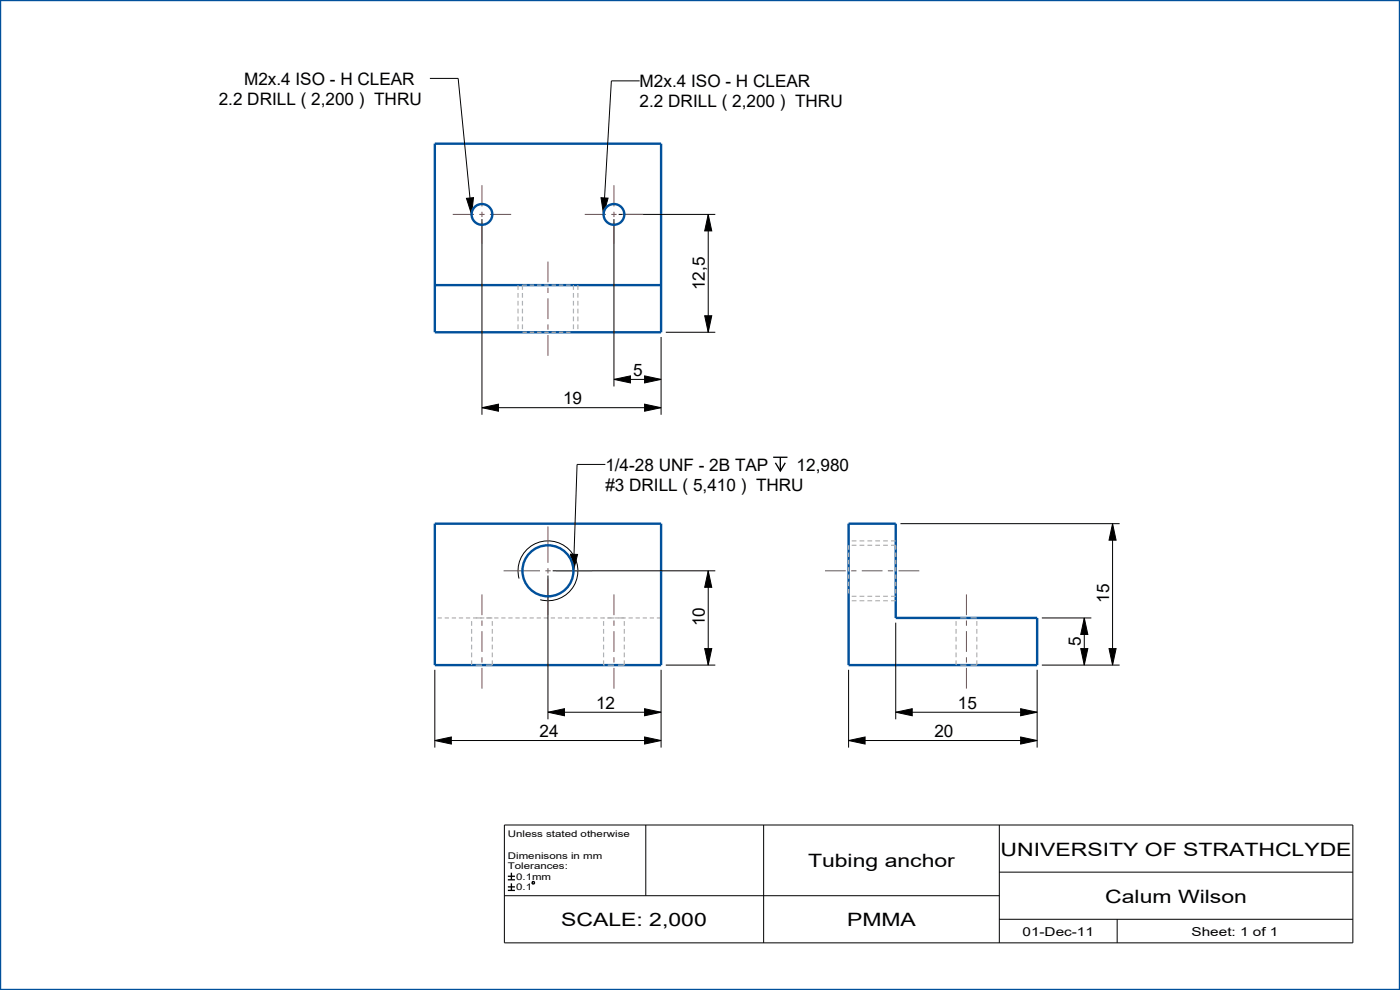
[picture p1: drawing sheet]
<svg xmlns="http://www.w3.org/2000/svg" width="297mm" height="210mm" viewBox="0 0 297 210" stroke-linecap="round" stroke-linejoin="round" font-family="sans-serif">
<g fill="#000">
<path d="M99 42.1l1.4-.2-.4 3.6zM127.5 41.9l1.5 .1-1 3.5zM150.2 45.5l.8 3.5h-1.5zM149.5 67h1.5l-.8 3.5zM102.2 86.5l3.5-.8v1.5zM130.2 80.5l3.5-.8v1.5zM136.7 79.7l3.5 .8-3.5 .7zM136.7 85.7l3.5 .8-3.5 .7zM236 111.1l.8 3.5h-1.5zM121 117.6h1.5l-.8 3.5zM150.2 121.1l.8 3.5h-1.5zM230 131.1l.8 3.5h-1.5z"/>
<path d="M92.2 157.1l3.5-.8v1.5zM116.2 151.1l3.5-.8v1.5zM136.7 156.3l3.5 .8-3.5 .7zM136.7 150.3l3.5 .8-3.5 .7zM149.5 137.6h1.5l-.8 3.5zM180 157.1l3.5-.8v1.5zM190 151.1l3.5-.8v1.5zM216.5 156.3l3.5 .8-3.5 .7zM216.5 150.3l3.5 .8-3.5 .7zM229.3 137.6h1.5l-.8 3.5zM235.3 137.6h1.5l-.8 3.5z"/>
</g>
<g fill="none" stroke="#000" stroke-width=".21">
<path d="M91.2 16.6h6l2.8 28.9M135.7 17.2h-6l-1.7 28.3M99 42.1l1.4-.2-.4 3.6zM102.2 46.5v41.5M127.5 41.9l1.5 .1-1 3.5zM130.2 46.5v35.5M131.2 45.5h20.5M150.2 45.5l.8 3.5h-1.5zM150.2 45.5v25M136.7 79.7l3.5 .8-3.5 .7zM140.2 71.5v16.5M141.2 70.5h10.5"/>
<path d="M149.5 67h1.5l-.8 3.5zM102.2 86.5l3.5-.8v1.5zM102.2 86.5h38M128.4 98.5h-6l-.7 22.6M130.2 80.5l3.5-.8v1.5zM130.2 80.5h10M136.7 85.7l3.5 .8-3.5 .7zM121 117.6h1.5l-.8 3.5zM191 111.1h46.5M236 111.1l.8 3.5h-1.5zM236 111.1v30M110.1 122.7a6.4 6.4 0 0 1 5.6-7.9 6.4 6.4 0 0 1 6.9 6.8 6.4 6.4 0 0 1-8 5.6"/>
<path d="M116.2 122.1v30.5M117.2 121.1h34.5M149.5 137.6h1.5l-.8 3.5zM150.2 121.1l.8 3.5h-1.5zM150.2 121.1v20M190 132.1v20.5M221 131.1h10.5M229.3 137.6h1.5l-.8 3.5zM230 131.1l.8 3.5h-1.5zM230 131.1v10M235.3 137.6h1.5l-.8 3.5zM92.2 157.1l3.5-.8v1.5z"/>
<path d="M92.2 157.1h48M92.2 142.1v16.5M116.2 151.1l3.5-.8v1.5zM116.2 151.1h24M136.7 156.3l3.5 .8-3.5 .7zM136.7 150.3l3.5 .8-3.5 .7zM140.2 142.1v16.5M141.2 141.1h10.5M180 157.1l3.5-.8v1.5zM180 157.1h40M180 142.1v16.5M190 151.1l3.5-.8v1.5z"/>
<path d="M190 151.1h30M216.5 156.3l3.5 .8-3.5 .7zM216.5 150.3l3.5 .8-3.5 .7zM220 142.1v16.5M221 141.1h16.5M107 175h180v25h-180zM137 175v15M162 175v25M212 175v25M107 190h105M212 195h75M212 185h75"/>
<path d="M237 195v5"/>
</g>
<path d="M164 97h3.1M164.5 98.2l1 1.7 1.1-1.7M165.5 97v2.9M107.7 185.9h1.5M107.7 186.6h1.5M107.7 188.1h1.5M107.7 188.9h1.5M108.5 185.1v1.5M108.5 187.4v1.5M112.9 187.1l.4-.1 .1 .4-.4 .1z" fill="none" stroke="#000" stroke-width=".28"/>
<path d="M0 0h297v210h-297zM92.2 30.5h48v40h-48zM92.2 60.5h48M92.2 111.1h48v30h-48zM180 111.1h10v20h30v10h-40z" fill="none" stroke="#00509b" stroke-width=".51"/>
<g fill="none" stroke="#afafb4" stroke-width=".25">
<path d="M109.9 60.5v1M109.9 62.1v1M109.9 63.8v1M109.9 65.5v1M109.9 67.1v1M109.9 68.8v1M122.6 60.5v1M122.6 62.1v1M122.6 63.8v1M122.6 65.5v1M122.6 67.1v1M122.6 68.8v1"/>
<path d="M180.7 114.7h1M182.4 114.7h1M184 114.7h1M185.7 114.7h1M187.4 114.7h1M189 114.7h1M92.8 131.1h.9M94.3 131.1h.9M95.8 131.1h.9M97.3 131.1h.9M98.8 131.1h.9M100.3 131.1h.9"/>
<path d="M101.8 131.1h.9M103.3 131.1h.9M104.8 131.1h.9M106.3 131.1h.9M107.8 131.1h.9M109.3 131.1h.9M110.8 131.1h.9M112.3 131.1h.9M113.8 131.1h.9M115.3 131.1h.9M116.8 131.1h.9M118.3 131.1h.9"/>
<path d="M119.8 131.1h.9M121.3 131.1h.9M122.8 131.1h.9M124.3 131.1h.9M125.8 131.1h.9M127.3 131.1h.9M128.8 131.1h.9M130.3 131.1h.9M131.8 131.1h.9M133.3 131.1h.9M134.8 131.1h.9M136.3 131.1h.9"/>
<path d="M137.8 131.1h.9M139.3 131.1h.9M180.7 127.4h1M182.4 127.4h1M184 127.4h1M185.7 127.4h1M187.4 127.4h1M189 127.4h1"/>
</g>
<!-- layer: 02___PRT_ALL_AXES -->
<g fill="none" stroke="#afafb4" stroke-width=".25">
<path d="M110.8 70.5h1M110.8 62.1v1M110.8 63.8v1M110.8 65.5v1M110.8 67.1v1M110.8 68.8v1M111.8 60.5h-1v1M112.4 70.5h.9M112.4 60.5h.9M113.9 70.5h1M113.9 60.5h1M115.5 70.5h.9"/>
<path d="M115.5 60.5h.9M117 70.5h.9M117 60.5h.9M118.6 70.5h.9M118.6 60.5h.9M120.1 70.5h.9M120.1 60.5h.9M121.7 60.5v1M121.7 62.1v1M121.7 63.8v1M121.7 65.5v1M121.7 67.1v1"/>
<path d="M121.7 68.8v1M180 115.7v.9M180 117.2v.9M180 118.8v.9M180.7 115.7h1M182.4 115.7h1M184 115.7h1M185.7 115.7h1M187.4 115.7h1M189 115.7h1v.9M190 117.2v.9M190 118.8v.9"/>
<path d="M100 131.1h.1M100 131.7v1M100 133.4v1M100 135.1v1M100 136.7v1M100 138.4v1M100.9 131.1h1.3M103.1 131.1h1.3M104.4 131.1h.1M104.4 131.7v1M104.4 133.4v1M104.4 135.1v1"/>
<path d="M104.4 136.7v1M104.4 138.4v1M128 131.1h.1M128 131.7v1M128 133.4v1M128 135.1v1M128 136.7v1M128 138.4v1M128.9 131.1h1.3M131.1 131.1h1.3M132.4 131.1h.1M132.4 131.7v1"/>
<path d="M132.4 133.4v1M132.4 135.1v1M132.4 136.7v1M132.4 138.4v1M180 120.3v.9M180 121.9v.9M180 123.4v.9M180 124.9v1M180 126.5h.1M180.7 126.5h1M182.4 126.5h1M184 126.5h1"/>
<path d="M185.7 126.5h1M187.4 126.5h1M189 126.5h1M190 120.3v.9M190 121.9v.9M190 123.4v.9M190 124.9v1M190 126.5h.1M202.8 131.1h.1M202.8 131.7v1M202.8 133.4v1M202.8 135.1v1"/>
<path d="M202.8 136.7v1M202.8 138.4v1M203.7 131.1h1.3M205.9 131.1h1.3M207.2 131.1h.1M207.2 131.7v1M207.2 133.4v1M207.2 135.1v1M207.2 136.7v1M207.2 138.4v1M100 140.1v1M100.9 141.1h1.3"/>
<path d="M104.4 140.1v1h-1.3M128 141.1h.1M128 140.1v1M128.9 141.1h1.3M132.4 140.1v1h-1.3M202.8 140.1v1M203.7 141.1h1.3M207.2 140.1v1h-1.3"/>
</g>
<g fill="none" stroke="#785055" stroke-width=".21">
<path d="M102.2 39.3v4.5M130.2 39.3v4.5M96 45.5h4.6M101.7 45.5h1.1M102.2 44.9v1.1M102.2 47.2v4.5M103.9 45.5h4.5M116.2 55.5v4.4M124 45.5h4.6M129.7 45.5h1.1M130.2 44.9v1.1M130.2 47.2v4.5"/>
<path d="M131.9 45.5h4.5M116.2 61v1.1M116.2 63.3v4.4M116.2 68.8v1.1M116.2 71.1v4.4M116.2 111.7v7.7M102.2 126.1v4.4M102.2 131.6v1.1M102.2 133.9v4.4M102.2 139.4v1.1M106.8 121.1h7.8M115.7 121.1h1.1"/>
<path d="M116.2 120.5v1.1M116.2 122.8v7.7M117.9 121.1h7.8M130.2 126.1v4.4M130.2 131.6v1.1M130.2 133.9v4.4M130.2 139.4v1.1M175 121.1h4.4M180.6 121.1h1.1M182.8 121.1h4.4M188.4 121.1h1.1M190.6 121.1h4.4"/>
<path d="M205 126.1v4.4M205 131.6v1.1M205 133.9v4.4M205 139.4v1.1M102.2 141.7v4.4M130.2 141.7v4.4M205 141.7v4.4"/>
</g>
<g fill="none" stroke="#00509b" stroke-width=".51">
<circle cx="102.2" cy="45.5" r="2.2"/>
<circle cx="130.2" cy="45.5" r="2.2"/>
<circle cx="116.2" cy="121.1" r="5.4"/>
</g>
<g font-size="3.9">
<text x="171.4" y="184">Tubing anchor</text>
<text x="212.3" y="181.5">UNIVERSITY OF STRATHCLYDE</text>
<text x="234.5" y="191.5">Calum Wilson</text>
<text x="119.1" y="196.5">SCALE: 2,000</text>
<text x="179.7" y="196.5">PMMA</text>
</g>
<g font-size="3.6">
<text x="46.4" y="22.2">2.2 DRILL ( 2,200 ) THRU</text>
<text x="51.8" y="18">M2x.4 ISO - H CLEAR</text>
<text x="135.7" y="18.6">M2x.4 ISO - H CLEAR</text>
<text x="135.7" y="22.8">2.2 DRILL ( 2,200 ) THRU</text>
<text x="149.5" y="61.6" transform="rotate(-90 149.5 61.6)">12,5</text>
<text x="134.3" y="79.8">5</text>
<text x="119.5" y="85.8">19</text>
<text x="128.4" y="99.9">1/4-28 UNF - 2B TAP</text>
<text x="169" y="99.9">12,980</text>
<text x="128.4" y="104.1">#3 DRILL ( 5,410 ) THRU</text>
<text x="235.3" y="127.9" transform="rotate(-90 235.3 127.9)">15</text>
<text x="149.5" y="132.9" transform="rotate(-90 149.5 132.9)">10</text>
<text x="229.3" y="137" transform="rotate(-90 229.3 137)">5</text>
<text x="126.5" y="150.4">12</text>
<text x="203.2" y="150.4">15</text>
<text x="114.5" y="156.4">24</text>
<text x="198.2" y="156.4">20</text>
</g>
<g font-size="2.6">
<text x="216.9" y="198.5">01-Dec-11</text>
<text x="252.8" y="198.5">Sheet: 1 of 1</text>
</g>
<g font-size="2">
<text x="107.7" y="177.6">Unless stated otherwise</text>
<text x="107.7" y="182.1">Dimenisons in mm</text>
<text x="107.7" y="184.4">Tolerances:</text>
<text x="109.5" y="186.6">0.1mm</text>
<text x="109.5" y="188.9">0.1</text>
</g>
</svg>
